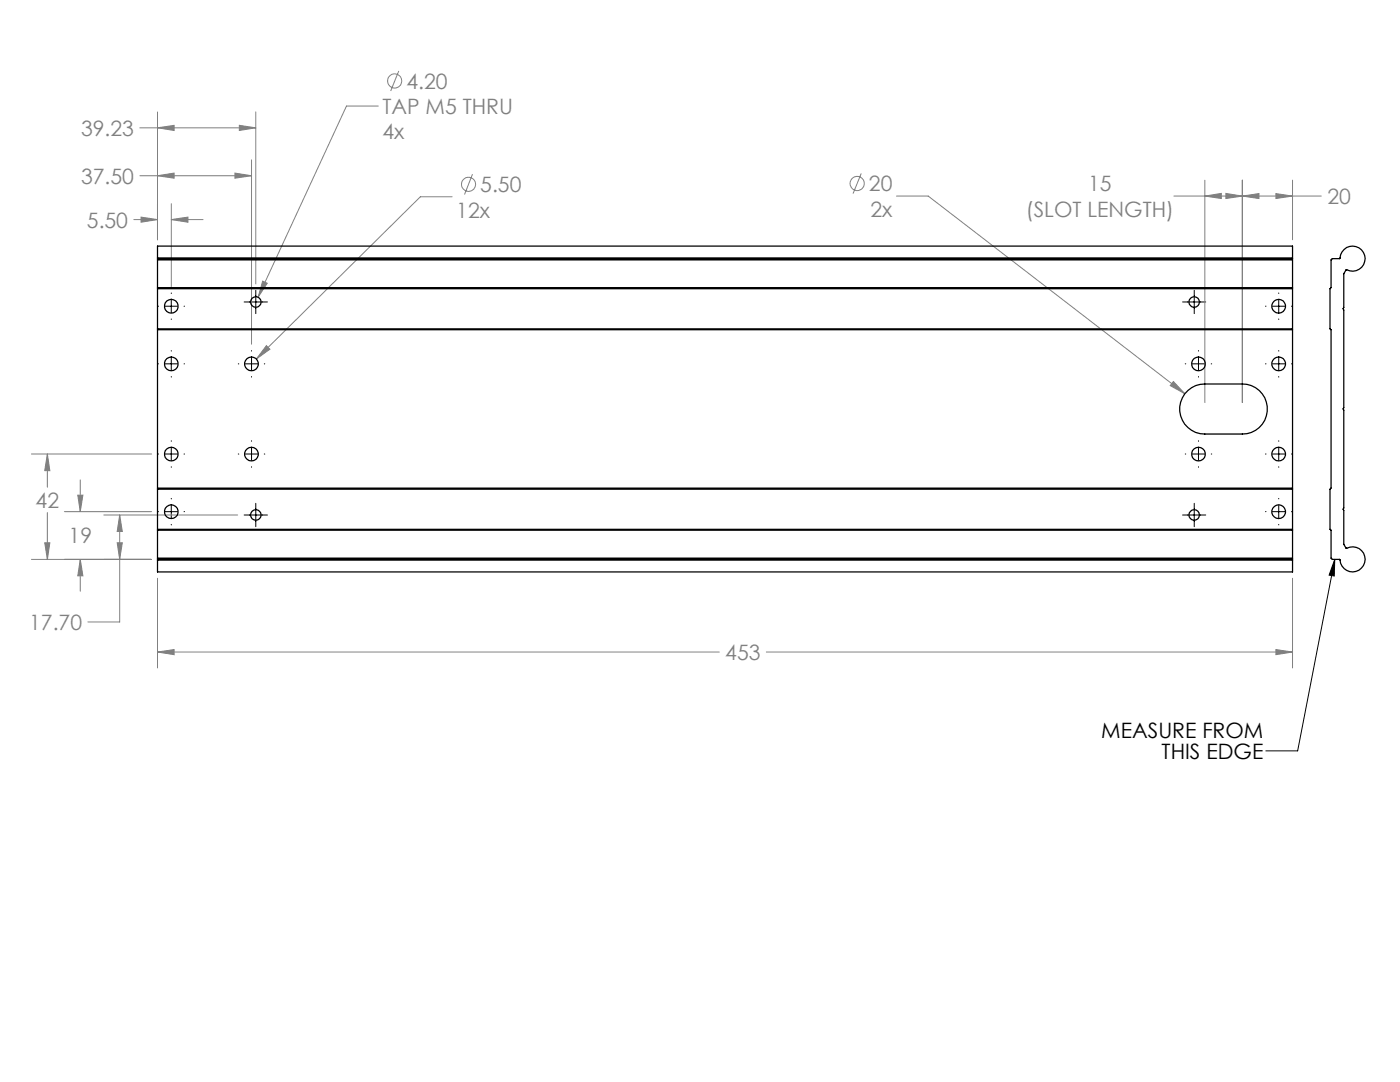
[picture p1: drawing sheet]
<svg xmlns="http://www.w3.org/2000/svg" width="279mm" height="216mm" viewBox="0 0 279 216" stroke-linecap="round" stroke-linejoin="round" font-family="sans-serif">
<g fill="none" stroke="#808080" stroke-width=".2">
<path d="M79.6 14.1l-1.6 4.1M27.9 35.1h22.3M27.9 25.5h23.1M31.4 35.1l3.3-.6v1.1zM31.4 25.5l3.3-.5v1zM31.4 22.3v25.5M46.9 34.5l3.3 .6-3.3 .5zM47.8 25l3.2 .5-3.2 .5zM50.2 31.9v36.8M51 22.3v34.4M75.5 21.2h-6.4l-17.6 38.1M90.2 39.3h-6.3l-32.7 32.3"/>
<path d="M94.3 34.7l-1.6 4.1M171.9 34.6l-1.6 4M178.9 39.1h6.3l51.3 39.5M234.3 39.1h29.4M240.5 39.1l3.2-.5v1zM240.5 35.9v44.4M244.7 38.6l3.2 .5-3.2 .5zM247.9 39.1l3.3-.5v1zM247.9 35.9v44.4M254.6 38.6l3.4 .5-3.4 .5zM258 35.9v11.9M26.7 43.8h4.7"/>
<path d="M28.2 43.3l3.2 .5-3.2 .5zM34.2 43.8l3.3-.5v1zM34.2 40.6v16.6M34.2 43.8h6.3M52.4 56.1l.9 .4-1.8 2.8zM53.2 69l.7 .7-2.7 1.9zM234.2 76.1l2.3 2.5-3-1.7zM6.3 90.6h24M9.5 90.6l.4 3.3h-1zM9.5 90.6v6.6M15.5 98.8h1l-.5 3.3zM16 95.7v6.4"/>
<path d="M6.3 111.6h23.9M8.9 108.3h1l-.4 3.3zM9.5 102.3v9.3M12.8 102.1h17.5M16 111.6l.5 3.3h-1zM16 111.6v6.4M20.7 102.8h26.7M23.4 108.3h1l-.5 3.3zM23.9 102.8l.5 3.2h-1zM23.9 102.8v21.3h-6.4M31.4 115.4v17.9M258 115.4v17.9"/>
<path d="M31.4 130.1l3.3-.5v1zM31.4 130.1h112.1M152.9 130.1h105.1M254.6 129.6l3.4 .5-3.4 .5z"/>
<circle cx="78.8" cy="16.1" r="1.42"/>
<circle cx="93.5" cy="36.8" r="1.41"/>
<circle cx="171.1" cy="36.6" r="1.42"/>
</g>
<g fill="none" stroke="#000" stroke-width=".2">
<path d="M34.2 58.5v.1M34.2 59.8v2.6M51 57.9v4.7M238.3 57.9v4.7M255.2 58.5v.1M255.2 59.8v2.6M31.5 72.6h.1M31.5 61.1h.1M32.9 72.6h2.6M32.9 61.1h2.6M34.2 63.6v.1M34.2 70v.1"/>
<path d="M34.2 71.3v2.6M34.2 75.1v.1M36.7 72.6h.1M36.7 61.1h.1M47.6 72.6h.1M48.7 60.3h4.7M48.9 72.6h2.6M50.2 70v.1M50.2 71.3v2.6M50.2 75.1v.1M52.7 72.6h.1M236 60.3h4.6"/>
<path d="M236.5 72.6h.1M237.9 72.6h2.6M239.2 70v.1M239.2 71.3v2.6M239.2 75.1v.1M241.7 72.6h.1M252.6 72.6h.1M252.6 61.1h.1M253.9 72.6h2.6M253.9 61.1h2.6M255.2 63.6v.1M255.2 70v.1"/>
<path d="M255.2 71.3v2.6M255.2 75.1v.1M257.7 72.6h.1M257.7 61.1h.1M31.5 90.6h.1M32.9 90.6h2.6M34.2 87.9v.2M34.2 89.3v2.6M34.2 93.1v.1M34.2 99.4v.2M36.7 90.6h.1M47.6 90.6h.1"/>
<path d="M48.9 90.6h2.6M50.2 87.9v.2M50.2 89.3v2.6M50.2 93.1v.1M52.7 90.6h.1M236.5 90.6h.1M237.9 90.6h2.6M239.2 87.9v.2M239.2 89.3v2.6M239.2 93.1v.1M241.7 90.6h.1M252.6 90.6h.1"/>
<path d="M253.9 90.6h2.6M255.2 87.9v.2M255.2 89.3v2.6M255.2 93.1v.1M255.2 99.4v.2M257.7 90.6h.1M31.5 102.1h.1M32.9 102.1h2.6M34.2 100.8v2.6M34.2 104.6v.1M36.7 102.1h.1M48.7 102.8h4.7"/>
<path d="M51 100.4v4.7M236 102.8h4.6M238.3 100.4v4.7M252.6 102.1h.1M253.9 102.1h2.6M255.2 100.8v2.6M255.2 104.6v.1M257.7 102.1h.1M266.4 111.6l-.1 3.3-1-.1zM266.4 111.6l-7.4 38.2h-6.4"/>
</g>
<path d="M266.4 111.6l-.1 3.3-1-.1z" fill="#000"/>
<path d="M234.2 76.1l-.7 .8 3 1.7zM254.6 129.6l3.4 .5-3.4 .5zM31.4 130.1l3.3-.5v1zM23.4 108.3h1l-.5 3.3zM23.9 102.8l.5 3.2h-1zM16 111.6l.5 3.3h-1zM15.5 98.8h1l-.5 3.3zM8.9 108.3h1l-.4 3.3zM9.5 90.6l.4 3.3h-1zM28.2 43.3l3.2 .5-3.2 .5zM34.2 43.8l3.3-.5v1zM31.4 35.1l3.3-.6v1.1zM46.9 34.5l3.3 .6-3.3 .5zM31.4 25.5l3.3-.5v1zM47.8 25l3.2 .5-3.2 .5zM52.4 56.1l-.9 3.2 1.8-2.8zM53.2 69l-2 2.6 2.7-1.9zM244.7 38.6l3.2 .5-3.2 .5zM240.5 39.1l3.2-.5v1zM247.9 39.1l3.3-.5v1zM254.6 38.6l3.4 .5-3.4 .5z" fill="#808080"/>
<g fill="none" stroke="#000" stroke-width=".25">
<path d="M31.4 51.5v.1M31.4 51.5v-2.4h226.6v2.4M31.4 51.6v60M31.4 57.6h226.6M31.4 57.4h226.6M31.4 51.9h226.6M31.4 51.6h226.6M31.4 51.5h226.6M258 51.5v.1M258 51.6v60M265.6 51.9l.3-.3h1.5a2.54 2.54 0 0 1 3-2.5 2.54 2.54 0 0 1 1.9 3.4 2.54 2.54 0 0 1-3.7 1.3l-.4 .8v6.7l-.2 .3 .2 .3v19.5l-.2 .2 .2 .2v19.6l-.2 .2 .2 .2v6.8l.4 .8a2.53 2.53 0 0 1 3.7 1.3 2.53 2.53 0 0 1-1.9 3.4 2.53 2.53 0 0 1-3-2.5h-1.5l-.3-.2v-5.6l-.2-.2v-8l.2-.2v-31.6l-.2-.2v-8l.2-.2zM31.4 65.6h226.6"/>
<path d="M31.4 65.8h226.6M237.1 77.9a4.7 4.7 0 0 1 3.4-1.3h7.4a5 5 0 0 1 5 5 5 5 0 0 1-5 5h-7.4a5 5 0 0 1-4.7-3.2 5 5 0 0 1 1.3-5.5zM31.4 97.6h226.6M31.4 97.4h226.6M31.4 111.6v.2M31.4 111.8v2.3h226.6v-2.3M31.4 105.6h226.6M31.4 105.8h226.6M31.4 111.6h226.6M31.4 111.4h226.6M31.4 111.8h226.6M258 111.6v.2"/>
<circle cx="34.2" cy="72.6" r="1.39"/>
<circle cx="34.2" cy="61.1" r="1.39"/>
<circle cx="50.2" cy="72.6" r="1.38"/>
<circle cx="51.1" cy="60.2" r="1.05"/>
<circle cx="238.3" cy="60.3" r="1.05"/>
<circle cx="239.2" cy="72.6" r="1.39"/>
<circle cx="255.2" cy="72.6" r="1.38"/>
<circle cx="255.2" cy="61.1" r="1.36"/>
<circle cx="34.2" cy="90.6" r="1.37"/>
<circle cx="50.2" cy="90.6" r="1.36"/>
<circle cx="239.2" cy="90.6" r="1.37"/>
<circle cx="255.2" cy="90.6" r="1.36"/>
<circle cx="34.2" cy="102.1" r="1.39"/>
<circle cx="51.1" cy="102.8" r="1.05"/>
<circle cx="238.3" cy="102.8" r="1.05"/>
<circle cx="255.2" cy="102.1" r="1.36"/>
</g>
<g font-size="4.2" fill="#808080">
<text x="81.1" y="17.7">4.20</text>
<text x="76.3" y="22.8">TAP M5 THRU</text>
<text x="16.2" y="27.1">39.23</text>
<text x="76.3" y="27.8">4x</text>
<text x="16.2" y="36.6">37.50</text>
<text x="95.9" y="38.3">5.50</text>
<text x="173.4" y="38.1">20</text>
<text x="217.2" y="38.2">15</text>
<text x="264.9" y="40.7">20</text>
<text x="17.3" y="45.4">5.50</text>
<text x="91.1" y="43.4">12x</text>
<text x="173.7" y="43.2">2x</text>
<text x="204.7" y="43.2">(SLOT LENGTH)</text>
<text x="7.1" y="101.3">42</text>
<text x="13.7" y="108.3">19</text>
<text x="5.8" y="125.7">17.70</text>
<text x="144.7" y="131.7">453</text>
</g>
<g font-size="4.2">
<text x="219.8" y="147.2">MEASURE FROM</text>
<text x="231.8" y="151.4">THIS EDGE</text>
</g>
</svg>
